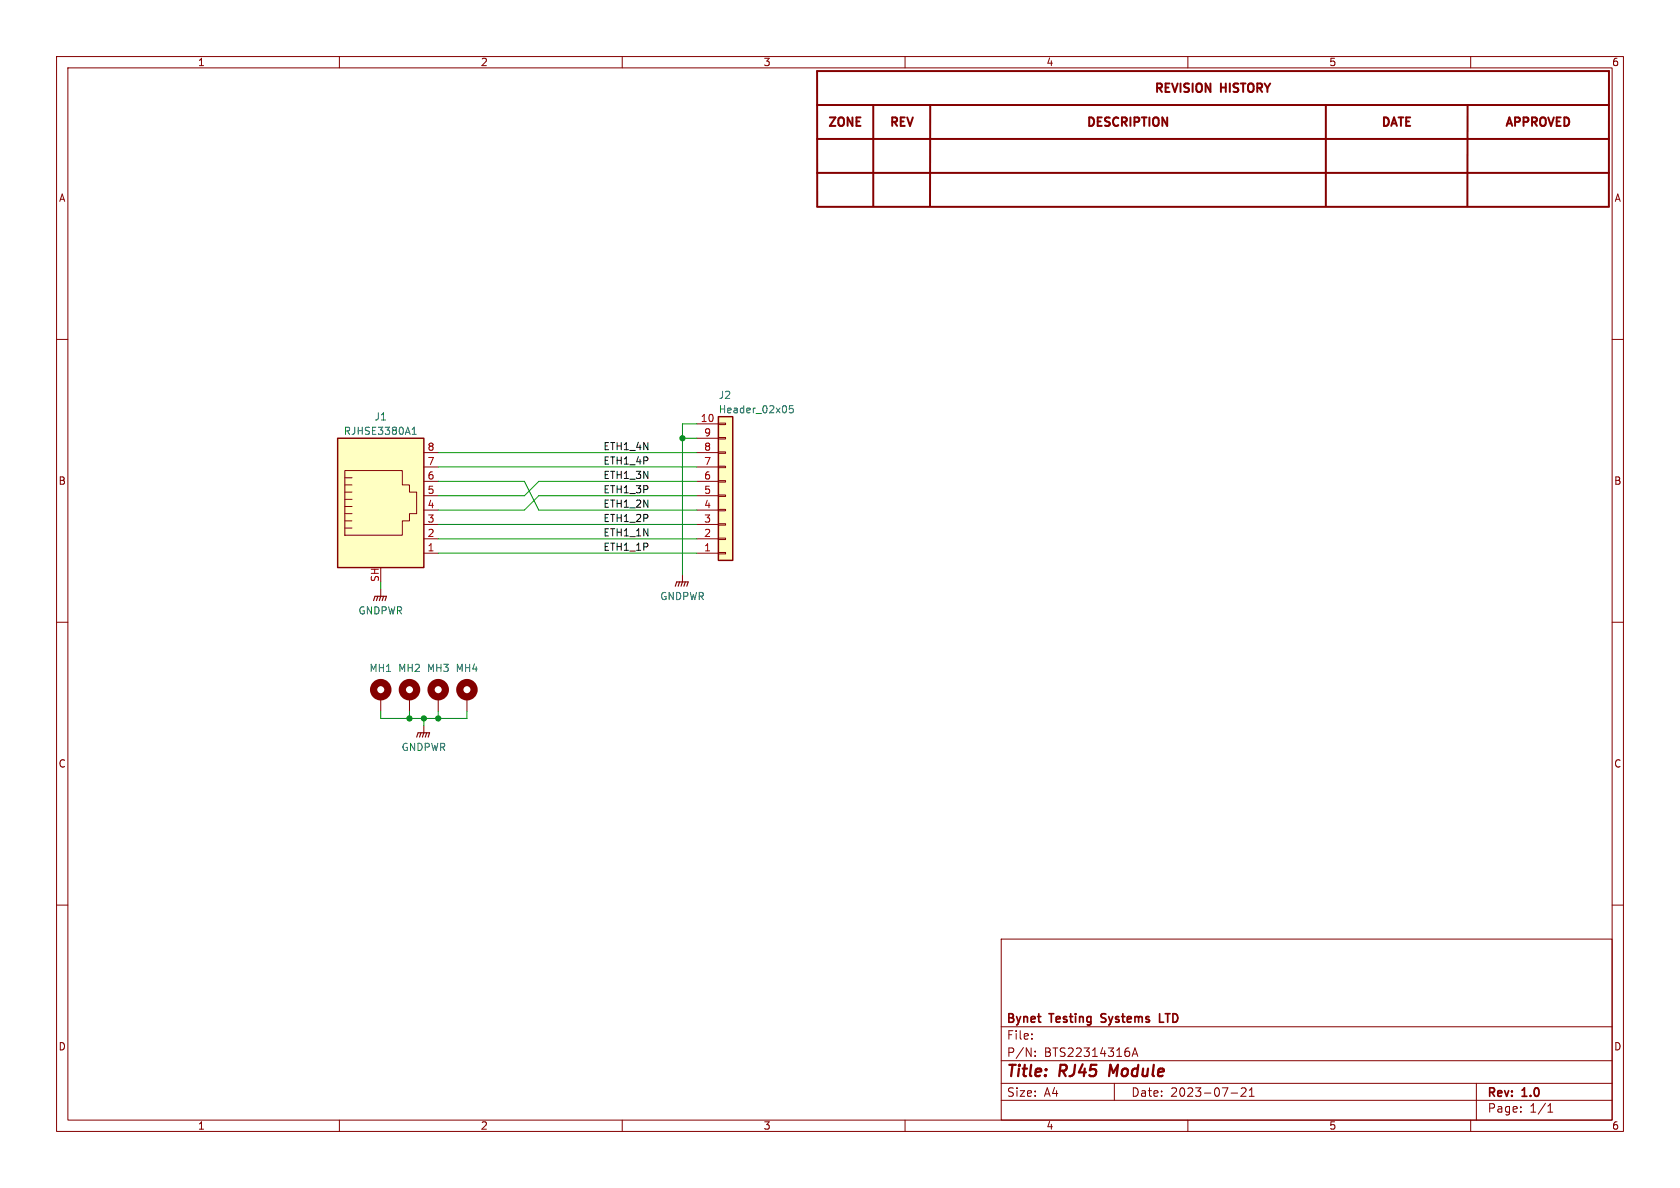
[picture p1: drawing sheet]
<svg xmlns="http://www.w3.org/2000/svg" width="297mm" height="210mm" viewBox="0 0 297 210" stroke-linecap="round" stroke-linejoin="round" font-family="sans-serif">
<g fill="none" stroke="#840000" stroke-width=".18">
<path d="M10 10h277v190h-277zM12 12h273v186h-273zM60 10v2M110 10v2M160 10v2M210 10v2M260 10v2M10 60h2M285 60h2M123.2 74.9h3.8M123.2 77.5h3.8M127 74.8h1.3v.3h-1.3z"/>
<path d="M127 77.3h1.3v.3h-1.3zM127 79.9h1.3v.2h-1.3zM61 93.3h1.2M61 92.1h1.2M61 90.8h1.2M61 89.5h1.2M61 88.3h1.2M61 87h1.2M61 83.2h10.1v2.5h1.3v1.3h1.3v3.8h-1.3v1.3h-1.3v2.5h-10.1zM61 85.7h1.2M61 84.5h1.2M74.9 97.8h2.6"/>
<path d="M74.9 95.3h2.6M74.9 92.7h2.6M74.9 90.2h2.6M74.9 87.6h2.6M74.9 85.1h2.6M74.9 82.6h2.6M74.9 80h2.6M123.2 97.8h3.8M123.2 95.3h3.8M123.2 92.7h3.8M123.2 90.2h3.8M123.2 87.6h3.8"/>
<path d="M123.2 85.1h3.8M123.2 82.6h3.8M123.2 80h3.8M127 82.4h1.3v.3h-1.3zM127 85h1.3v.2h-1.3zM127 87.5h1.3v.3h-1.3zM127 90h1.3v.3h-1.3zM127 92.6h1.3v.2h-1.3zM127 95.1h1.3v.3h-1.3zM127 97.7h1.3v.2h-1.3zM10 110h2M67.3 104.1v1.3"/>
<path d="M120.6 101.6v1.3M285 110h2M67.3 123.2v2.5M72.4 123.2v2.5M74.9 128.3v1.2M77.5 123.2v2.5M82.5 123.2v2.5M10 160h2M285 160h2M177 166h108v32h-108zM60 198v2M110 198v2"/>
<path d="M160 198v2M177 194.5h108M177 191.5h108M177 187.5h108M177 181.5h108M182.4 183.6v.1M182.4 182.8v.1M183 186.6v.1M183 185.8v.2M197 191.5v3M200.1 186.7l.5-1.5 .5 1.5M200.3 186.3h.7"/>
<path d="M210 198v2M217.6 193.2h1.2M219.4 192.4l.6-.1 .2 .1 .1 .3-.9 1.1h.9M220.9 193.8h.8M220.9 192.7l.4-.4v1.5M260 198v2M261 191.5v6.5M273.6 196.6h.9M273.6 195.5l.5-.4v1.5"/>
</g>
<path d="M205 179.2v1.5h.7" fill="none" stroke="#840000" stroke-width=".3"/>
<path d="M144.5 18.6h140M154.4 18.6v17.8M164.5 18.6l-.1 17.8M234.4 18.6v17.8M259.5 18.6l-.1 17.8M144.5 24.6h140M144.5 30.6h140M144.5 36.6h140M144.5 36.4v-23.8h139.9v23.8" fill="none" stroke="#840000" stroke-width=".35"/>
<path d="M66 106.2l.3-.8h2l-.2 .8M66.8 105.4l-.3 .8M67.3 105.4l-.2 .8M67.8 105.4l-.2 .8M119.4 103.6l.2-.7h2.1l-.3 .7M120.1 102.9l-.2 .7M120.6 102.9l-.2 .7M121.2 102.9l-.3 .7M73.7 130.3l.2-.8h2l-.2 .8M74.4 129.5l-.2 .8M74.9 129.5l-.2 .8M75.4 129.5l-.2 .8" fill="none" stroke="#840000" stroke-width=".2"/>
<g fill="none" stroke="#840000" stroke-width="1.3">
<circle cx="67.3" cy="121.9" r="1.27"/>
<circle cx="72.4" cy="121.9" r="1.27"/>
<circle cx="77.5" cy="121.9" r="1.27"/>
<circle cx="82.5" cy="121.9" r="1.27"/>
</g>
<g fill="#ffffc2" stroke="#ffffc2" stroke-width=".18">
<path d="M59.7 77.5h15.2v22.8h-15.2z"/>
<path d="M127 73.7h2.5v25.4h-2.5z"/>
</g>
<path d="M59.7 77.5h15.2v22.8h-15.2zM127 73.7h2.5v25.4h-2.5z" fill="none" stroke="#840000" stroke-width=".25"/>
<path d="M72.9 76.8h.7M72.9 75.9l.3-.4v1.3M140.2 71.7h-.6l-.1 .6 .2-.1 .4 .1 .2 .1-.1 .5-.2 .1-.5-.1" fill="none" stroke="#006464" stroke-width=".18"/>
<g fill="none" stroke="#009600" stroke-width=".18">
<path d="M120.6 77.5h2.6M123.2 74.9h-2.6v26.7M77.5 80h45.7M77.5 85.1h15.2l2.5 5.1h28M77.5 82.6h45.7M77.5 97.8h45.7M77.5 92.7h45.7M77.5 95.3h45.7M123.2 85.1h-28l-2.5 2.5h-15.2M123.2 87.6h-28l-2.5 2.6h-15.2M67.3 102.9v1.2M67.3 125.7v1.3h15.2v-1.3"/>
<path d="M72.4 125.7v1.3M74.9 127v1.3M77.5 125.7v1.3"/>
</g>
<g fill="#009600" stroke="#009600" stroke-width=".18">
<circle cx="120.6" cy="77.5" r=".46"/>
<circle cx="77.5" cy="127" r=".46"/>
<circle cx="72.4" cy="127" r=".46"/>
<circle cx="74.9" cy="127" r=".46"/>
</g>
<g font-size="2.8" fill="#840000">
<text x="178" y="190.8">Title:</text>
<text x="187.4" y="190.8">RJ45</text>
<text x="196.8" y="190.8">Module</text>
</g>
<g font-size="2.1" fill="#840000">
<text x="203.9" y="16.8">REVISION</text>
<text x="215.8" y="16.8">HISTORY</text>
<text x="146.2" y="22.8">ZONE</text>
<text x="157.1" y="22.8">REV</text>
<text x="191.9" y="22.8">DESCRIPTION</text>
<text x="244" y="22.8">DATE</text>
<text x="265.9" y="22.8">APPROVED</text>
<text x="178" y="183.9">File:</text>
<text x="178" y="181.1">Bynet</text>
<text x="185.7" y="181.1">Testing</text>
<text x="195.3" y="181.1">Systems</text>
<text x="206" y="181.1">LTD</text>
<text x="178" y="187">P/N:</text>
<text x="184.6" y="187">BTS22314316A</text>
<text x="178" y="194">Size:</text>
<text x="184.6" y="194">A4</text>
<text x="200" y="194">Date:</text>
<text x="206.9" y="194">2023-07-21</text>
<text x="263" y="194.2">Rev:</text>
<text x="263" y="196.8">Page:</text>
<text x="269.2" y="194.2">1.0</text>
<text x="270.4" y="196.8">1/1</text>
</g>
<g font-size="1.8" fill="#840000">
<text x="35" y="11.8">1</text>
<text x="85" y="11.8">2</text>
<text x="135" y="11.8">3</text>
<text x="185" y="11.8">4</text>
<text x="235" y="11.8">5</text>
<text x="285" y="11.8">6</text>
<text x="10.4" y="35.8">A</text>
<text x="285.4" y="35.8">A</text>
<text x="10.3" y="85.8">B</text>
<text x="285.3" y="85.8">B</text>
<text x="10.3" y="135.8">C</text>
<text x="285.3" y="135.8">C</text>
<text x="10.3" y="185.8">D</text>
<text x="285.3" y="185.8">D</text>
<text x="35" y="199.8">1</text>
<text x="85" y="199.8">2</text>
<text x="135" y="199.8">3</text>
<text x="185" y="199.8">4</text>
<text x="235" y="199.8">5</text>
<text x="285" y="199.8">6</text>
</g>
<g font-size="1.8" fill="#006464">
<text x="127" y="70.7">J2</text>
<text x="60.7" y="77">RJHSE3380A1</text>
<text x="66.2" y="74.5">J1</text>
<text x="127" y="73.2">Header_02x05</text>
<text x="116.7" y="106.2">GNDPWR</text>
<text x="63.3" y="108.8">GNDPWR</text>
<text x="65.3" y="118.9">MH1</text>
<text x="70.3" y="118.9">MH2</text>
<text x="75.4" y="118.9">MH3</text>
<text x="80.5" y="118.9">MH4</text>
<text x="70.9" y="132.9">GNDPWR</text>
</g>
<g font-size="1.8" fill="#a90000">
<text x="123.8" y="74.7">10</text>
<text x="124.4" y="77.2">9</text>
<text x="75.5" y="82.3">7</text>
<text x="75.5" y="79.8">8</text>
<text x="124.4" y="82.3">7</text>
<text x="124.4" y="79.8">8</text>
<text x="75.5" y="89.9">4</text>
<text x="75.5" y="87.4">5</text>
<text x="75.5" y="84.8">6</text>
<text x="124.4" y="89.9">4</text>
<text x="124.4" y="87.4">5</text>
<text x="124.4" y="84.8">6</text>
<text x="75.5" y="95">2</text>
<text x="75.5" y="92.5">3</text>
<text x="124.4" y="95">2</text>
<text x="124.4" y="92.5">3</text>
<text x="75.5" y="97.5">1</text>
<text x="124.4" y="97.5">1</text>
<text x="67.1" y="102.9" transform="rotate(-90 67.1 102.9)">SH</text>
</g>
<g font-size="1.8" fill="#0f0f0f">
<text x="106.7" y="79.7">ETH1_4N</text>
<text x="106.7" y="82.2">ETH1_4P</text>
<text x="106.7" y="89.8">ETH1_2N</text>
<text x="106.7" y="87.3">ETH1_3P</text>
<text x="106.7" y="84.7">ETH1_3N</text>
<text x="106.7" y="94.9">ETH1_1N</text>
<text x="106.7" y="92.4">ETH1_2P</text>
<text x="106.7" y="97.4">ETH1_1P</text>
</g>
</svg>
